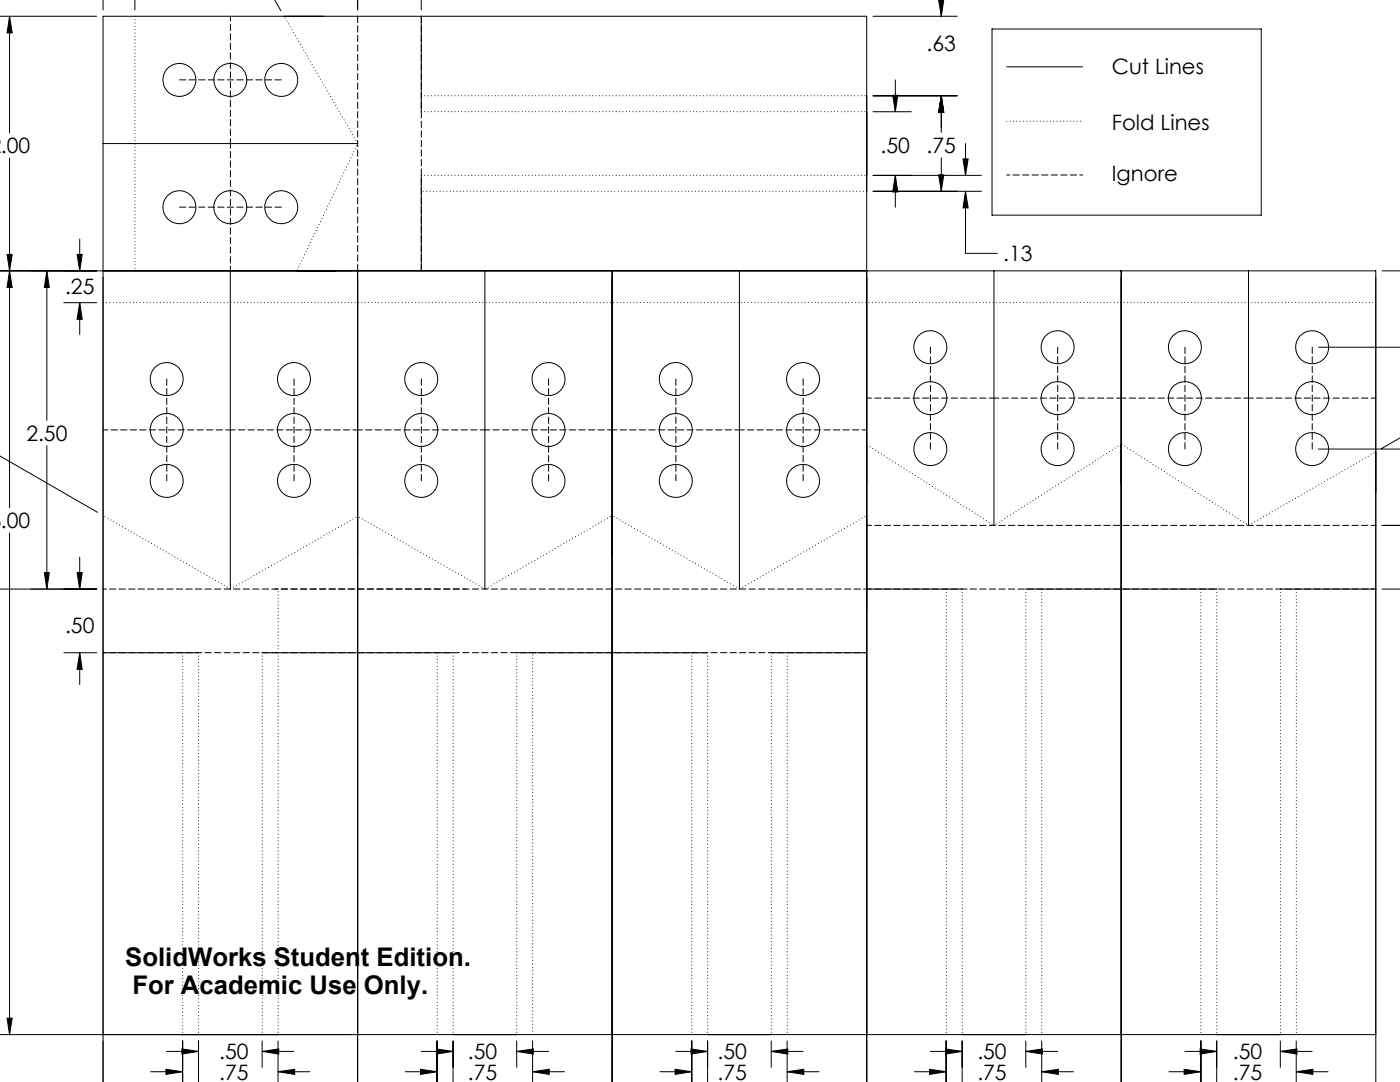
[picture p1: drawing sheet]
<svg xmlns="http://www.w3.org/2000/svg" width="279mm" height="216mm" viewBox="0 0 279 216" stroke-linecap="round" stroke-linejoin="round" font-family="sans-serif">
<g fill="none" stroke="#000" stroke-width=".2">
<path d="M20.6 0v2M26.9 0v2M54.8 0l1.3 2.2M71.4 0v2M84.1 0v2M187.3 0h1l-.4 3.2zM187.9 0v3.2M-.1 3.2h19.4M1.9 3.2l.5 3.4h-1zM1.9 3.2v23.3M84.1 3.2v19.1M174.2 3.2h16.8"/>
<path d="M174.2 19.1h16.8M178.2 19h1l-.5 3.3zM178.7 15.9v6.4M187.9 19.1l.4 3.3h-1zM187.9 19.1v7.3M198 5.8h53.7v37.1h-53.7zM200.9 13.3h15.2M1.9 31.5v69.8M20.6 28.6h50.8M84.1 35v19M174.2 22.3h7.7M174.2 35h21.7"/>
<path d="M174.2 38.2h21.7M178.7 35l.5 3.3h-1zM178.7 35v6.3M187.3 34.9h1l-.4 3.3zM187.9 31.5v6.7M192.2 31.7h1l-.5 3.3zM192.7 38.2l.5 3.3h-1zM192.7 38.2v12.4h6.3M192.7 28.6v6.4M-.1 54h274.7v161.9M1.4 50.8h1l-.5 3.2zM1.9 54l.5 3.4h-1z"/>
<path d="M9.3 54l.5 3.4h-.9zM9.3 54v29.9M15.4 50.8h1l-.5 3.2zM15.9 47.7v6.3M46 54v63.5M71.4 54v161.9M96.8 54v63.5M122.2 54v161.9M147.6 54v63.5M198.4 54v50.8M223.8 54v161.9M249.2 54v50.8"/>
<path d="M275.8 54h3.6M12.7 60.4h6.6M15.9 60.4l.5 3.3h-1zM15.9 60.4v6.3M263.1 69.3h16.3M-.1 91l19.6 11.2M9.3 88.9v28.6M263.1 89.6h16.3M279.4 87.4l-3.7 2.1M-.1 117.5h19.4M1.9 106.4v100M8.9 114.3h.9l-.5 3.2z"/>
<path d="M15.4 114.3h1l-.5 3.2zM15.9 111.2v6.3M173 117.5h19M204.7 117.5h38.1M255.5 117.5h19.1M275.8 117.5h3.6M275.8 104.8h3.6M12.7 130.2h6.6M15.9 130.2l.5 3.4h-1zM15.9 130.2v6.4M20.6 130.2h19M52.3 130.2h38.1"/>
<path d="M103.1 130.2h38.1M153.9 130.2h19.1M0 206.4h274.6M1.4 203.2h1l-.5 3.2zM20.6 215.9v-212.7h152.4v212.7M30.1 213.9h6.3M33.1 213.4l3.3 .5-3.3 .5zM33.3 209.8h6.3M36.3 209.3l3.3 .5-3.3 .5zM36.4 207.7v8.2M39.6 207.7v8.2M52.3 209.8l3.3-.5v1z"/>
<path d="M52.3 207.7v5.3M52.3 209.8h6.4M55.5 213.9l3.3-.5v1zM55.5 213.9h6.3M55.5 207.7v8.2M80.9 213.9h6.3M83.9 213.4l3.3 .5-3.3 .5zM84.1 209.8h6.3M87.1 209.3l3.3 .5-3.3 .5zM87.2 207.7v8.2M90.4 207.7v8.2M103.1 209.8l3.3-.5v1z"/>
<path d="M103.1 209.8h6.4M103.1 207.7v5.3M106.3 213.9l3.3-.5v1zM106.3 207.7v8.2M106.3 213.9h6.3M131.7 213.9h6.3M134.7 213.4l3.3 .5-3.3 .5zM134.9 209.8h6.3M137.9 209.3l3.3 .5-3.3 .5zM138 207.7v8.2M141.2 207.7v8.2M153.9 209.8l3.3-.5v1z"/>
<path d="M153.9 209.8h6.4M153.9 207.7v5.3M157.1 213.9l3.3-.5v1zM157.1 213.9h6.3M157.1 207.7v8.2M182.5 213.9h6.3M185.5 213.4l3.3 .5-3.3 .5zM185.7 209.8h6.3M188.7 209.3l3.3 .5-3.3 .5zM188.8 207.7v8.2M192 207.7v8.2M204.7 209.8l3.3-.5v1z"/>
<path d="M204.7 209.8h6.4M204.7 207.7v5.3M207.9 213.9l3.3-.5v1zM207.9 213.9h6.3M207.9 207.7v8.2M233.3 213.9h6.3M236.3 213.4l3.3 .5-3.3 .5zM236.5 209.8h6.3M239.5 209.3l3.3 .5-3.3 .5zM239.6 207.7v8.2M242.8 207.7v8.2M255.5 209.8l3.3-.5v1z"/>
<path d="M255.5 209.8h6.4M255.5 207.7v5.3M258.7 213.9l3.3-.5v1zM258.7 213.9h6.3M258.7 207.7v8.2"/>
<circle cx="35.8" cy="15.9" r="3.3"/>
<circle cx="46" cy="15.9" r="3.3"/>
<circle cx="56.1" cy="15.9" r="3.3"/>
<circle cx="35.8" cy="41.3" r="3.3"/>
<circle cx="46" cy="41.3" r="3.3"/>
<circle cx="56.1" cy="41.3" r="3.3"/>
<circle cx="33.3" cy="75.6" r="3.3"/>
<circle cx="58.7" cy="75.6" r="3.3"/>
<circle cx="84.1" cy="75.6" r="3.3"/>
<circle cx="109.5" cy="75.6" r="3.3"/>
<circle cx="134.9" cy="75.6" r="3.3"/>
<circle cx="160.3" cy="75.6" r="3.3"/>
<circle cx="185.7" cy="69.3" r="3.3"/>
<circle cx="185.7" cy="79.4" r="3.3"/>
<circle cx="211.1" cy="69.3" r="3.3"/>
<circle cx="211.1" cy="79.4" r="3.3"/>
<circle cx="236.5" cy="69.3" r="3.3"/>
<circle cx="236.5" cy="79.4" r="3.3"/>
<circle cx="261.9" cy="69.3" r="3.3"/>
<circle cx="261.9" cy="79.4" r="3.3"/>
<circle cx="33.3" cy="95.9" r="3.3"/>
<circle cx="33.3" cy="85.8" r="3.3"/>
<circle cx="58.7" cy="95.9" r="3.3"/>
<circle cx="58.7" cy="85.8" r="3.3"/>
<circle cx="84.1" cy="95.9" r="3.3"/>
<circle cx="84.1" cy="85.8" r="3.3"/>
<circle cx="109.5" cy="95.9" r="3.3"/>
<circle cx="109.5" cy="85.8" r="3.3"/>
<circle cx="134.9" cy="95.9" r="3.3"/>
<circle cx="134.9" cy="85.8" r="3.3"/>
<circle cx="160.3" cy="95.9" r="3.3"/>
<circle cx="160.3" cy="85.8" r="3.3"/>
<circle cx="185.7" cy="89.6" r="3.3"/>
<circle cx="211.1" cy="89.6" r="3.3"/>
<circle cx="236.5" cy="89.6" r="3.3"/>
<circle cx="261.9" cy="89.6" r="3.3"/>
</g>
<g fill="none" stroke="#000" stroke-width=".2" stroke-dasharray="0 .6">
<path d="M26.9 3.2v50.8M84.1 19.1h88.9M84.1 22.3h88.9M84.1 35h88.9M173 38.2h-88.9M200.9 24.2h15.2M20.6 60.4h254M46 117.5l25.4-14.5M96.8 117.5l-25.4-14.5M188.9 117.5v88.9M192 117.5v88.9M204.7 117.5v88.9"/>
<path d="M207.9 117.5v88.9M239.7 117.5v88.9M242.8 117.5v88.9M255.5 117.5v88.9M258.7 117.5v88.9M36.5 130.2v76.2M39.6 130.2v76.2M52.3 130.2v76.2M55.5 130.2v76.2M87.3 130.2v76.2M90.4 130.2v76.2M103.1 130.2v76.2"/>
<path d="M138.1 130.2v76.2M141.2 130.2v76.2M153.9 130.2v76.2M157.1 130.2v76.2M106.3 206.4v-76.2"/>
</g>
<path d="M55.5 130.1v-12.6" fill="none" stroke="#000" stroke-width=".2" stroke-dasharray="0 .6" stroke-dashoffset=".1"/>
<path d="M71.4 28.6l-14.7-25.4M46 117.5l-25.4-14.6M96.8 117.5l25.4-14.6M147.6 117.5l-25.4-14.6M147.6 117.5l25.4-14.6M249.2 104.8l25.4-14.6" fill="none" stroke="#000" stroke-width=".2" stroke-dasharray="0 .6" stroke-dashoffset="-.1"/>
<path d="M71.4 28.6l-12.1 25.4M198.4 104.8l25.4-16.2M198.4 104.8l-25.4-16.1M249.2 104.8l-25.4-16.2" fill="none" stroke="#000" stroke-width=".2" stroke-dasharray="0 .6" stroke-dashoffset=".2"/>
<path d="M20.6 117.5h152.4M54.9 117.5h38.1M20.6 130.2h152.4" fill="none" stroke="#000" stroke-width=".2" stroke-dasharray="1.3 .6" stroke-dashoffset=".6"/>
<g fill="none" stroke="#000" stroke-width=".2" stroke-dasharray="1.3 .6">
<path d="M35.8 15.9h20.3M71.4 3.2v50.8M84.1 3.2v50.8M35.8 41.3h20.3M33.3 75.6v20.3M58.7 75.6v20.3M84.1 75.6v20.3M109.5 75.6v20.3M134.9 75.6v20.3M160.3 75.6v20.3M185.7 69.3v20.3M211.1 69.3v20.3"/>
<path d="M236.5 69.3v20.3M261.9 69.3v20.3"/>
</g>
<g fill="none" stroke="#000" stroke-width=".2" stroke-dasharray="1.3 .6" stroke-dashoffset=".3">
<path d="M46 28.6v25.4M46 28.6v-25.4M198.4 79.4h-25.4M198.4 79.4h25.4M249.2 79.4h-25.4M249.2 79.4h25.4M46 85.8h-25.4M46 85.8h25.4M96.8 85.8h-25.4M96.8 85.8h25.4M147.6 85.8h-25.4M147.6 85.8h25.4"/>
<path d="M173 104.8h101.6M173 117.5h101.6"/>
</g>
<path d="M200.9 34.9h15.2" fill="none" stroke="#000" stroke-width=".2" stroke-dasharray="1.3 .6" stroke-dashoffset=".7"/>
<g fill="#000">
<path d="M279.4 54v3.4zM279.4 101.6v3.2zM8.9 114.3h.9l-.5 3.2zM9.3 54l.5 3.4h-.9z"/>
<path d="M20.6 215.9h3.3zM68.1 215.9h3.3zM1.9 54l.5 3.4h-1zM1.4 203.2h1l-.5 3.2zM71.4 215.9h3.3zM118.9 215.9h3.3zM122.2 215.9h3.3zM169.7 215.9h3.3zM173 215.9h3.3zM220.5 215.9h3.3zM223.8 215.9h3.3zM271.3 215.9h3.3zM1.4 50.8h1l-.5 3.2zM1.9 3.2l.5 3.4h-1z"/>
<path d="M52.3 209.8l3.3-.5v1zM36.3 209.3l3.3 .5-3.3 .5zM83.9 213.4l3.3 .5-3.3 .5zM106.3 213.9l3.3-.5v1zM87.1 209.3l3.3 .5-3.3 .5zM103.1 209.8l3.3-.5v1zM137.9 209.3l3.3 .5-3.3 .5zM153.9 209.8l3.3-.5v1zM134.7 213.4l3.3 .5-3.3 .5zM157.1 213.9l3.3-.5v1zM185.5 213.4l3.3 .5-3.3 .5zM207.9 213.9l3.3-.5v1zM188.7 209.3l3.3 .5-3.3 .5zM204.7 209.8l3.3-.5v1zM236.3 213.4l3.3 .5-3.3 .5zM258.7 213.9l3.3-.5v1zM239.5 209.3l3.3 .5-3.3 .5zM255.5 209.8l3.3-.5v1zM178.2 19h1l-.5 3.3zM178.7 35l.5 3.3h-1zM187.9 19.1l.4 3.3h-1zM187.3 34.9h1l-.4 3.3zM-.1 87v3.1zM-.1 114.2v3.3zM279.4 101.5v3.3zM279.4 78.7v3.1zM68.1 -.1h3.3zM52.3 -.1h3.1zM15.4 50.8h1l-.5 3.2zM15.9 60.4l.5 3.3h-1zM26.9 -.1h3.3zM17.3 -.1h3.3zM15.4 114.3h1l-.5 3.2zM15.9 130.2l.5 3.4h-1zM279.4 114.3v3.2zM279.4 104.8v3.4zM84.1 -.1h3.3zM68.1 -.1h3.3zM279.4 69.3v3.3zM279.4 86.3v3.3zM33.1 213.4l3.3 .5-3.3 .5zM55.5 213.9l3.3-.5v1zM33.1 215.9h3.3zM39.6 215.9h3.3zM33.1 215.9h3.3zM20.6 215.9h3.3zM87.2 215.9h3.4zM68.1 215.9h3.3zM90.4 215.9h3.3zM83.9 215.9h3.3zM134.7 215.9h3.3zM141.2 215.9h3.3zM185.5 215.9h3.3zM192 215.9h3.3zM236.3 215.9h3.3zM242.8 215.9h3.3zM192.2 31.7h1l-.5 3.3zM192.7 38.2l.5 3.3h-1zM187.3 0h1l-.4 3.2zM187.9 19.1l.4 3.3h-1zM138 215.9h3.4zM118.9 215.9h3.3zM188.8 215.9h3.4zM169.7 215.9h3.3zM239.6 215.9h3.4zM220.5 215.9h3.3z"/>
</g>
<g font-size="5.1">
<text x="25" y="192.7">SolidWorks Student Edition.</text>
<text x="26.4" y="198.3">For Academic Use Only.</text>
</g>
<g font-size="4.2">
<text x="184.9" y="10.1">.63</text>
<text x="221.9" y="14.8">Cut Lines</text>
<text x="221.9" y="25.9">Fold Lines</text>
<text x=".2" y="30.6">.00</text>
<text x="175.7" y="30.5">.50</text>
<text x="184.9" y="30.5">.75</text>
<text x="221.9" y="36.1">Ignore</text>
<text x="200.2" y="52.1">.13</text>
<text x="13" y="58.7">.25</text>
<text x="5.3" y="88">2.50</text>
<text x=".2" y="105.4">.00</text>
<text x="13" y="126.3">.50</text>
<text x="43.7" y="211.4">.50</text>
<text x="43.7" y="215.5">.75</text>
<text x="93.4" y="215.4">.75</text>
<text x="93.4" y="211.4">.50</text>
<text x="143.2" y="211.4">.50</text>
<text x="143.2" y="215.4">.75</text>
<text x="195.1" y="215.4">.75</text>
<text x="195.1" y="211.4">.50</text>
<text x="246" y="215.4">.75</text>
<text x="246" y="211.4">.50</text>
</g>
</svg>
